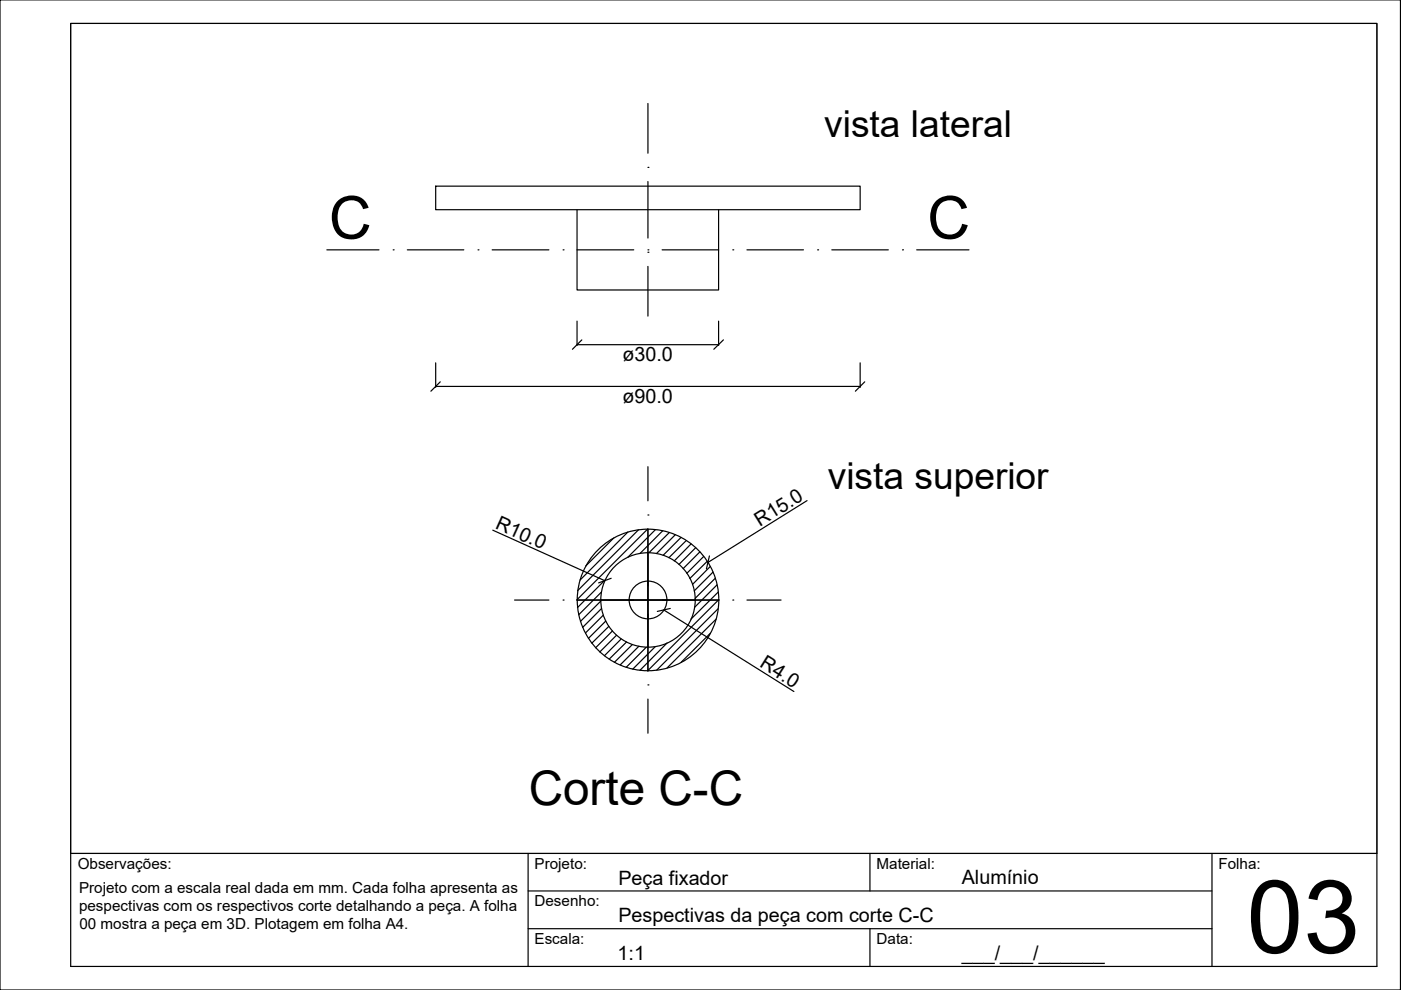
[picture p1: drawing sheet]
<svg xmlns="http://www.w3.org/2000/svg" width="297mm" height="210mm" viewBox="0 0 297 210" stroke-linecap="round" stroke-linejoin="round" font-family="sans-serif">
<!-- layer: 0 -->
<g fill="none" stroke="#000" stroke-width=".25">
<path d="M92.4 39.5h90v5h-90zM122.3 44.5v17h30.1v-17M123.4 72.1l-2 2M153.4 72.1l-2.1 2M93.3 81l-1.9 1.9M183.3 81l-1.9 1.9M130.1 114.1l-5.9 5.9M133.1 112.8l-10.1 10.2M135.4 112.3l-12.9 12.9M137.3 112.2l-15 14.9M139 112.3l-5.9 5.9M140.5 112.5l-4.8 4.9"/>
<path d="M141.9 112.9l-4.3 4.3M143.2 113.4l-4 4M144.4 113.9l-3.8 3.8M145.5 114.6l-3.7 3.7M146.5 115.3l-3.5 3.6M147.5 116.1l-3.6 3.6M148.4 117l-3.6 3.6M149.2 118l-3.6 3.6M149.9 119l-3.6 3.7M150.4 117.9l-.6 2.7M127.4 127.4l-4.3 4.4M127.5 125.5l-4.8 4.9"/>
<path d="M127.5 129l-4 4M127.9 130.4l-3.8 3.8M128.3 123l-5.9 5.8M128.4 131.7l-3.6 3.7M129.1 132.8l-3.6 3.6M129.6 122.6l-2.7 1M129.8 133.8l-3.5 3.5M130.7 134.7l-3.5 3.5M131.7 135.5l-3.6 3.5M132.8 136.1l-3.6 3.7M134.1 136.7l-3.8 3.7M135.5 137l-4 4"/>
<path d="M137 137.2l-4.2 4.3M138.9 137.1l-4.7 4.8M141.4 136.3l-5.7 5.8M142.1 129l-2.7 .6M150.6 120.1l-3.8 3.8M150.6 134.3l-6.2 6.1M151.2 121.3l-4 4M151.6 122.6l-4.2 4.3M151.8 131.3l-10.4 10.3M152 124l-4.8 4.8M152.2 129.1l-13 13M152.3 125.5l-5.8 5.8"/>
<path d="M152.4 127.2l-15.1 15"/>
<circle cx="137.4" cy="127.2" r="15"/>
<circle cx="137.4" cy="127.2" r="10"/>
<circle cx="137.4" cy="127.2" r="4"/>
</g>
<!-- layer: eixos -->
<g fill="none" stroke="#000" stroke-width=".25">
<path d="M137.4 35.5h.1M137.4 21.9v10.6M137.4 38.5v12M137.4 53.5h.1M137.4 56.5v10.5M137.4 98.9v7.3M137.4 109.2h.1M137.4 112.2v12M109.1 127.2h7.3M119.4 127.2h.1M122.3 127.2h12.1M137.4 127.2h.1"/>
<path d="M137.4 130.2v12M140.4 127.2h12M155.4 127.2h.1M158.4 127.2h7.2M137.4 145.2h.1M137.4 148.2v7.3"/>
</g>
<!-- layer: cortes -->
<g fill="none" stroke="#000" stroke-width=".25">
<path d="M69.3 53h11M83.4 53h.1M86.4 53h11.9M101.3 53h.1M104.4 53h12M119.4 53h.1M122.3 53h12.1M137.4 53h.1M140.4 53h12M155.4 53h.1M158.4 53h11.9M173.4 53h.1"/>
<path d="M176.4 53h11.9M191.3 53h.1M194.4 53h11"/>
</g>
<!-- layer: cotas -->
<g fill="none" stroke="#000" stroke-width=".25">
<path d="M92.4 76.9v5.2M122.3 68.1v5.2M122.3 73.1h30.1M152.4 68.1v5.2M182.4 76.9v5.2M92.4 81.9h90M104.5 112.4l23.7 10.7M137.4 112.1v14.9M171.1 106.1l-21 13.2M122.3 127.2h14.9M137.2 127.2h.3M137.4 127.1v.2"/>
<path d="M137.4 127.4v14.9M137.5 127.2h14.9M140.8 129.3l27.5 17.3"/>
</g>
<!-- layer: margem -->
<path d="M0 0h296.9v209.9h-296.9zM15 5h276.9v199.9h-276.9zM15 180.9h276.9M112 180.9v24M112 196.9h145M112 188.9h145M184.4 180.9v8M184.4 196.9v8M257 180.9v24" fill="none" stroke="#000" stroke-width=".25"/>
<!-- layer: ViewPort -->
<path d="M15 5h276.9v175.9h-276.9z" fill="none" stroke="#000" stroke-width=".21"/>
<text font-size="21.6" x="264.3" y="202">03</text>
<g font-size="12.6">
<text x="69.7" y="50.6">C</text>
<text x="196.6" y="50.6">C</text>
</g>
<text font-size="10.1" x="112.1" y="170.7">Corte C-C</text>
<g font-size="7.9">
<text x="174.8" y="29.1">vista lateral</text>
<text x="175.5" y="103.7">vista superior</text>
</g>
<g font-size="4.2">
<text x="132" y="76.6">ø30.0</text>
<text x="132" y="85.4">ø90.0</text>
<text x="104.9" y="112" transform="rotate(24 104.9 112)">R10.0</text>
<text x="161.1" y="111.7" transform="rotate(-32 161.1 111.7)">R15.0</text>
<text x="160.9" y="141.3" transform="rotate(32 160.9 141.3)">R4.0</text>
<text x="131.1" y="187.6">Peça fixador</text>
<text x="203.9" y="187.5">Alumínio</text>
<text x="131.1" y="195.6">Pespectivas da peça com corte C-C</text>
<text x="130.9" y="203.5">1:1</text>
<text x="203.9" y="203.6">___/___/______</text>
</g>
<g font-size="3.2">
<text x="16.5" y="184.2">Observações:</text>
<text x="113.3" y="184.2">Projeto:</text>
<text x="185.8" y="184.2">Material:</text>
<text x="258.3" y="184.2">Folha:</text>
<text x="16.8" y="189.2">Projeto com a escala real dada em mm. Cada folha apresenta as</text>
<text x="16.8" y="193.1">pespectivas com os respectivos corte detalhando a peça. A folha</text>
<text x="16.8" y="197">00 mostra a peça em 3D. Plotagem em folha A4.</text>
<text x="113.3" y="192.2">Desenho:</text>
<text x="113.3" y="200.2">Escala:</text>
<text x="185.8" y="200.2">Data:</text>
</g>
</svg>
